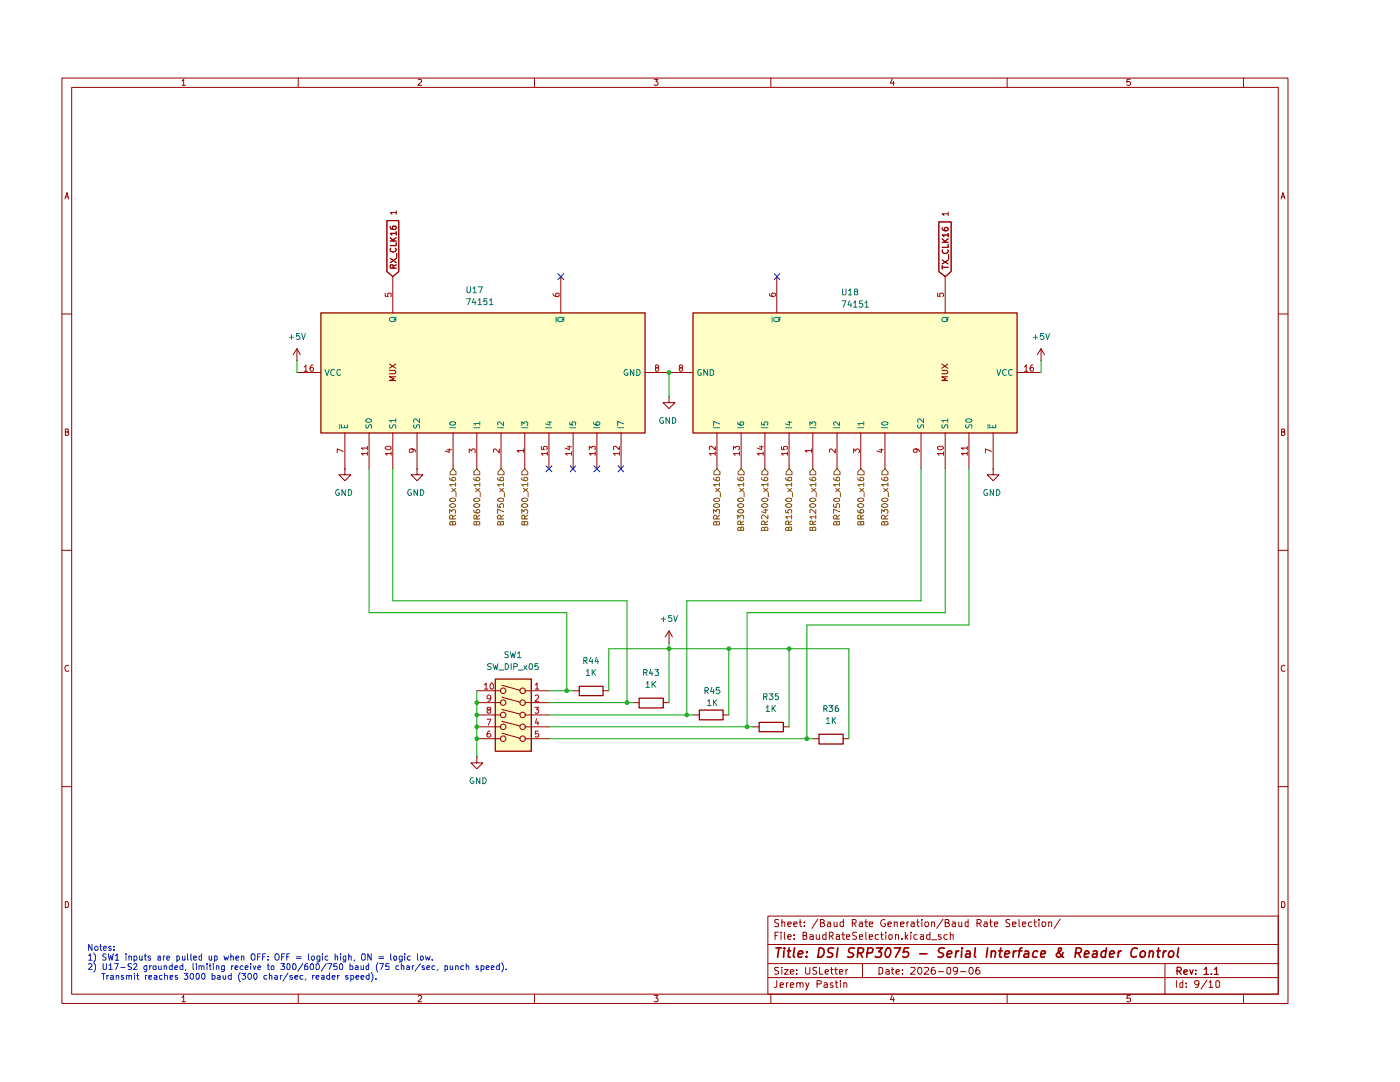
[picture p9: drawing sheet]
(kicad_sch
 (version 20250114)
 (generator "eeschema")
 (generator_version "9.0")
 (paper "USLetter")
 (title_block
  (title "DSI SRP3075 - Serial Interface & Reader Control")
  (date "2026-09-06")
  (rev "1.1")
  (company "Jeremy Pastin"))
 (lib_symbols
  (symbol "74xx_IEEE:74151" (exclude_from_sim no) (in_bom yes) (on_board yes)
   (property "Reference" "U" (at 10.16 35.56 0) (effects (font (size 1.27 1.27))))
   (property "Value" "74151" (at 17.78 -40.64 0) (effects (font (size 1.27 1.27))))
   (property "Footprint" "" (at 0 0 0) (effects (font (size 1.27 1.27)) (hide yes)))
   (property "Datasheet" "" (at 0 0 0) (effects (font (size 1.27 1.27)) (hide yes)))
   (property "Description" "" (at 0 0 0) (effects (font (size 1.27 1.27)) (hide yes)))
   (symbol "74151_0_0"
    (rectangle (start -12.7 33.02) (end 12.7 -35.56) (stroke (width 0.254) (type default)) (fill (type background)))
    (text "MUX" (at 0 17.78 0) (effects (font (size 1.27 1.27))))
    (pin power_in line (at 0 38.1 270) (length 5.08) (name "VCC" (effects (font (size 1.27 1.27)))) (number "16" (effects (font (size 1.27 1.27)))))
    (pin power_in line (at 0 -40.64 90) (length 5.08) (name "GND" (effects (font (size 1.27 1.27)))) (number "8" (effects (font (size 1.27 1.27))))))
   (symbol "74151_1_1"
    (pin input line (at -20.32 27.94 0) (length 7.62) (name "~{E}" (effects (font (size 1.27 1.27)))) (number "7" (effects (font (size 1.27 1.27)))))
    (pin input line (at -20.32 22.86 0) (length 7.62) (name "S0" (effects (font (size 1.27 1.27)))) (number "11" (effects (font (size 1.27 1.27)))))
    (pin input line (at -20.32 17.78 0) (length 7.62) (name "S1" (effects (font (size 1.27 1.27)))) (number "10" (effects (font (size 1.27 1.27)))))
    (pin input line (at -20.32 12.7 0) (length 7.62) (name "S2" (effects (font (size 1.27 1.27)))) (number "9" (effects (font (size 1.27 1.27)))))
    (pin input line (at -20.32 5.08 0) (length 7.62) (name "I0" (effects (font (size 1.27 1.27)))) (number "4" (effects (font (size 1.27 1.27)))))
    (pin input line (at -20.32 0 0) (length 7.62) (name "I1" (effects (font (size 1.27 1.27)))) (number "3" (effects (font (size 1.27 1.27)))))
    (pin input line (at -20.32 -5.08 0) (length 7.62) (name "I2" (effects (font (size 1.27 1.27)))) (number "2" (effects (font (size 1.27 1.27)))))
    (pin input line (at -20.32 -10.16 0) (length 7.62) (name "I3" (effects (font (size 1.27 1.27)))) (number "1" (effects (font (size 1.27 1.27)))))
    (pin input line (at -20.32 -15.24 0) (length 7.62) (name "I4" (effects (font (size 1.27 1.27)))) (number "15" (effects (font (size 1.27 1.27)))))
    (pin input line (at -20.32 -20.32 0) (length 7.62) (name "I5" (effects (font (size 1.27 1.27)))) (number "14" (effects (font (size 1.27 1.27)))))
    (pin input line (at -20.32 -25.4 0) (length 7.62) (name "I6" (effects (font (size 1.27 1.27)))) (number "13" (effects (font (size 1.27 1.27)))))
    (pin input line (at -20.32 -30.48 0) (length 7.62) (name "I7" (effects (font (size 1.27 1.27)))) (number "12" (effects (font (size 1.27 1.27)))))
    (pin output line (at 20.32 17.78 180) (length 7.62) (name "Q" (effects (font (size 1.27 1.27)))) (number "5" (effects (font (size 1.27 1.27)))))
    (pin output line (at 20.32 -17.78 180) (length 7.62) (name "~{Q}" (effects (font (size 1.27 1.27)))) (number "6" (effects (font (size 1.27 1.27))))))
   (embedded_fonts no))
  (symbol "Device:R"
   (pin_numbers (hide yes))
   (pin_names
    (offset 0)) (exclude_from_sim no) (in_bom yes) (on_board yes)
   (property "Reference" "R" (at 2.032 0 90) (effects (font (size 1.27 1.27))))
   (property "Value" "R" (at 0 0 90) (effects (font (size 1.27 1.27))))
   (property "Footprint" "" (at -1.778 0 90) (effects (font (size 1.27 1.27)) (hide yes)))
   (property "Datasheet" "~" (at 0 0 0) (effects (font (size 1.27 1.27)) (hide yes)))
   (property "Description" "Resistor" (at 0 0 0) (effects (font (size 1.27 1.27)) (hide yes)))
   (symbol "R_0_1"
    (rectangle (start -1.016 -2.54) (end 1.016 2.54) (stroke (width 0.254) (type default)) (fill (type none))))
   (symbol "R_1_1"
    (pin passive line (at 0 3.81 270) (length 1.27) (name "~" (effects (font (size 1.27 1.27)))) (number "1" (effects (font (size 1.27 1.27)))))
    (pin passive line (at 0 -3.81 90) (length 1.27) (name "~" (effects (font (size 1.27 1.27)))) (number "2" (effects (font (size 1.27 1.27))))))
   (embedded_fonts no))
  (symbol "Switch:SW_DIP_x05"
   (pin_names
    (offset 0) (hide yes)) (exclude_from_sim no) (in_bom yes) (on_board yes)
   (property "Reference" "SW" (at 0 8.89 0) (effects (font (size 1.27 1.27))))
   (property "Value" "SW_DIP_x05" (at 0 -8.89 0) (effects (font (size 1.27 1.27))))
   (property "Footprint" "" (at 0 0 0) (effects (font (size 1.27 1.27)) (hide yes)))
   (property "Datasheet" "~" (at 0 0 0) (effects (font (size 1.27 1.27)) (hide yes)))
   (property "Description" "5x DIP Switch, Single Pole Single Throw (SPST) switch, small symbol" (at 0 0 0) (effects (font (size 1.27 1.27)) (hide yes)))
   (symbol "SW_DIP_x05_0_0"
    (circle (center -2.032 5.08) (radius 0.508) (stroke (width 0) (type default)) (fill (type none)))
    (circle (center -2.032 2.54) (radius 0.508) (stroke (width 0) (type default)) (fill (type none)))
    (circle (center -2.032 0) (radius 0.508) (stroke (width 0) (type default)) (fill (type none)))
    (circle (center -2.032 -2.54) (radius 0.508) (stroke (width 0) (type default)) (fill (type none)))
    (circle (center -2.032 -5.08) (radius 0.508) (stroke (width 0) (type default)) (fill (type none)))
    (polyline (pts (xy -1.524 5.207) (xy 2.3622 6.2484)) (stroke (width 0) (type default)) (fill (type none)))
    (polyline (pts (xy -1.524 2.667) (xy 2.3622 3.7084)) (stroke (width 0) (type default)) (fill (type none)))
    (polyline (pts (xy -1.524 0.127) (xy 2.3622 1.1684)) (stroke (width 0) (type default)) (fill (type none)))
    (polyline (pts (xy -1.524 -2.3876) (xy 2.3622 -1.3462)) (stroke (width 0) (type default)) (fill (type none)))
    (polyline (pts (xy -1.524 -4.9276) (xy 2.3622 -3.8862)) (stroke (width 0) (type default)) (fill (type none)))
    (circle (center 2.032 5.08) (radius 0.508) (stroke (width 0) (type default)) (fill (type none)))
    (circle (center 2.032 2.54) (radius 0.508) (stroke (width 0) (type default)) (fill (type none)))
    (circle (center 2.032 0) (radius 0.508) (stroke (width 0) (type default)) (fill (type none)))
    (circle (center 2.032 -2.54) (radius 0.508) (stroke (width 0) (type default)) (fill (type none)))
    (circle (center 2.032 -5.08) (radius 0.508) (stroke (width 0) (type default)) (fill (type none))))
   (symbol "SW_DIP_x05_0_1"
    (rectangle (start -3.81 7.62) (end 3.81 -7.62) (stroke (width 0.254) (type default)) (fill (type background))))
   (symbol "SW_DIP_x05_1_1"
    (pin passive line (at -7.62 5.08 0) (length 5.08) (name "~" (effects (font (size 1.27 1.27)))) (number "1" (effects (font (size 1.27 1.27)))))
    (pin passive line (at -7.62 2.54 0) (length 5.08) (name "~" (effects (font (size 1.27 1.27)))) (number "2" (effects (font (size 1.27 1.27)))))
    (pin passive line (at -7.62 0 0) (length 5.08) (name "~" (effects (font (size 1.27 1.27)))) (number "3" (effects (font (size 1.27 1.27)))))
    (pin passive line (at -7.62 -2.54 0) (length 5.08) (name "~" (effects (font (size 1.27 1.27)))) (number "4" (effects (font (size 1.27 1.27)))))
    (pin passive line (at -7.62 -5.08 0) (length 5.08) (name "~" (effects (font (size 1.27 1.27)))) (number "5" (effects (font (size 1.27 1.27)))))
    (pin passive line (at 7.62 5.08 180) (length 5.08) (name "~" (effects (font (size 1.27 1.27)))) (number "10" (effects (font (size 1.27 1.27)))))
    (pin passive line (at 7.62 2.54 180) (length 5.08) (name "~" (effects (font (size 1.27 1.27)))) (number "9" (effects (font (size 1.27 1.27)))))
    (pin passive line (at 7.62 0 180) (length 5.08) (name "~" (effects (font (size 1.27 1.27)))) (number "8" (effects (font (size 1.27 1.27)))))
    (pin passive line (at 7.62 -2.54 180) (length 5.08) (name "~" (effects (font (size 1.27 1.27)))) (number "7" (effects (font (size 1.27 1.27)))))
    (pin passive line (at 7.62 -5.08 180) (length 5.08) (name "~" (effects (font (size 1.27 1.27)))) (number "6" (effects (font (size 1.27 1.27))))))
   (embedded_fonts no))
  (symbol "power:+5V"
   (power)
   (pin_numbers (hide yes))
   (pin_names
    (offset 0) (hide yes)) (exclude_from_sim no) (in_bom yes) (on_board yes)
   (property "Reference" "#PWR" (at 0 -3.81 0) (effects (font (size 1.27 1.27)) (hide yes)))
   (property "Value" "+5V" (at 0 3.556 0) (effects (font (size 1.27 1.27))))
   (property "Footprint" "" (at 0 0 0) (effects (font (size 1.27 1.27)) (hide yes)))
   (property "Datasheet" "" (at 0 0 0) (effects (font (size 1.27 1.27)) (hide yes)))
   (property "Description" "Power symbol creates a global label with name \"+5V\"" (at 0 0 0) (effects (font (size 1.27 1.27)) (hide yes)))
   (symbol "+5V_0_1"
    (polyline (pts (xy -0.762 1.27) (xy 0 2.54)) (stroke (width 0) (type default)) (fill (type none)))
    (polyline (pts (xy 0 2.54) (xy 0.762 1.27)) (stroke (width 0) (type default)) (fill (type none)))
    (polyline (pts (xy 0 0) (xy 0 2.54)) (stroke (width 0) (type default)) (fill (type none))))
   (symbol "+5V_1_1"
    (pin power_in line (at 0 0 90) (length 0) (name "~" (effects (font (size 1.27 1.27)))) (number "1" (effects (font (size 1.27 1.27))))))
   (embedded_fonts no))
  (symbol "power:GND"
   (power)
   (pin_numbers (hide yes))
   (pin_names
    (offset 0) (hide yes)) (exclude_from_sim no) (in_bom yes) (on_board yes)
   (property "Reference" "#PWR" (at 0 -6.35 0) (effects (font (size 1.27 1.27)) (hide yes)))
   (property "Value" "GND" (at 0 -3.81 0) (effects (font (size 1.27 1.27))))
   (property "Footprint" "" (at 0 0 0) (effects (font (size 1.27 1.27)) (hide yes)))
   (property "Datasheet" "" (at 0 0 0) (effects (font (size 1.27 1.27)) (hide yes)))
   (property "Description" "Power symbol creates a global label with name \"GND\" , ground" (at 0 0 0) (effects (font (size 1.27 1.27)) (hide yes)))
   (symbol "GND_0_1"
    (polyline (pts (xy 0 0) (xy 0 -1.27) (xy 1.27 -1.27) (xy 0 -2.54) (xy -1.27 -1.27) (xy 0 -1.27)) (stroke (width 0) (type default)) (fill (type none))))
   (symbol "GND_1_1"
    (pin power_in line (at 0 0 270) (length 0) (name "~" (effects (font (size 1.27 1.27)))) (number "1" (effects (font (size 1.27 1.27))))))
   (embedded_fonts no)))
 (text "Notes:\n1) SW1 inputs are pulled up when OFF: OFF = logic high, ON = logic low.\n2) U17-S2 grounded, limiting receive to 300/600/750 baud (75 char/sec, punch speed). \n   Transmit reaches 3000 baud (300 char/sec, reader speed)."
  (exclude_from_sim no)
  (at 15.24 197.358 0)
  (effects (font (size 1.27 1.27)) (justify left)))
 (junction
  (at 97.79 149.86)
  (diameter 0)
  (color 0 0 0 0))
 (junction
  (at 142.24 144.78)
  (diameter 0)
  (color 0 0 0 0))
 (junction
  (at 154.94 147.32)
  (diameter 0)
  (color 0 0 0 0))
 (junction
  (at 116.84 139.7)
  (diameter 0)
  (color 0 0 0 0))
 (junction
  (at 97.79 144.78)
  (diameter 0)
  (color 0 0 0 0))
 (junction
  (at 167.64 149.86)
  (diameter 0)
  (color 0 0 0 0))
 (junction
  (at 151.13 130.81)
  (diameter 0)
  (color 0 0 0 0))
 (junction
  (at 138.43 130.81)
  (diameter 0)
  (color 0 0 0 0))
 (junction
  (at 129.54 142.24)
  (diameter 0)
  (color 0 0 0 0))
 (junction
  (at 97.79 147.32)
  (diameter 0)
  (color 0 0 0 0))
 (junction
  (at 138.43 72.39)
  (diameter 0)
  (color 0 0 0 0))
 (junction
  (at 97.79 142.24)
  (diameter 0)
  (color 0 0 0 0))
 (junction
  (at 163.83 130.81)
  (diameter 0)
  (color 0 0 0 0))
 (no_connect
  (at 113.03 92.71))
 (no_connect
  (at 161.29 52.07))
 (no_connect
  (at 128.27 92.71))
 (no_connect
  (at 123.19 92.71))
 (no_connect
  (at 115.57 52.07))
 (no_connect
  (at 118.11 92.71))
 (wire
  (pts (xy 138.43 129.54) (xy 138.43 130.81))
  (stroke (width 0) (type default)))
 (wire
  (pts (xy 163.83 130.81) (xy 176.53 130.81))
  (stroke (width 0) (type default)))
 (wire
  (pts (xy 201.93 92.71) (xy 201.93 125.73))
  (stroke (width 0) (type default)))
 (wire
  (pts (xy 97.79 139.7) (xy 97.79 142.24))
  (stroke (width 0) (type default)))
 (wire
  (pts (xy 97.79 149.86) (xy 97.79 153.67))
  (stroke (width 0) (type default)))
 (wire
  (pts (xy 201.93 125.73) (xy 167.64 125.73))
  (stroke (width 0) (type default)))
 (wire
  (pts (xy 191.77 92.71) (xy 191.77 120.65))
  (stroke (width 0) (type default)))
 (wire
  (pts (xy 129.54 120.65) (xy 129.54 142.24))
  (stroke (width 0) (type default)))
 (wire
  (pts (xy 154.94 123.19) (xy 154.94 147.32))
  (stroke (width 0) (type default)))
 (wire
  (pts (xy 138.43 77.47) (xy 138.43 72.39))
  (stroke (width 0) (type default)))
 (wire
  (pts (xy 97.79 142.24) (xy 97.79 144.78))
  (stroke (width 0) (type default)))
 (wire
  (pts (xy 130.81 142.24) (xy 129.54 142.24))
  (stroke (width 0) (type default)))
 (wire
  (pts (xy 143.51 144.78) (xy 142.24 144.78))
  (stroke (width 0) (type default)))
 (wire
  (pts (xy 217.17 69.85) (xy 217.17 72.39))
  (stroke (width 0) (type default)))
 (wire
  (pts (xy 97.79 147.32) (xy 97.79 149.86))
  (stroke (width 0) (type default)))
 (wire
  (pts (xy 142.24 120.65) (xy 142.24 144.78))
  (stroke (width 0) (type default)))
 (wire
  (pts (xy 74.93 123.19) (xy 116.84 123.19))
  (stroke (width 0) (type default)))
 (wire
  (pts (xy 167.64 125.73) (xy 167.64 149.86))
  (stroke (width 0) (type default)))
 (wire
  (pts (xy 80.01 92.71) (xy 80.01 120.65))
  (stroke (width 0) (type default)))
 (wire
  (pts (xy 191.77 120.65) (xy 142.24 120.65))
  (stroke (width 0) (type default)))
 (wire
  (pts (xy 163.83 147.32) (xy 163.83 130.81))
  (stroke (width 0) (type default)))
 (wire
  (pts (xy 142.24 144.78) (xy 113.03 144.78))
  (stroke (width 0) (type default)))
 (wire
  (pts (xy 125.73 130.81) (xy 138.43 130.81))
  (stroke (width 0) (type default)))
 (wire
  (pts (xy 59.69 69.85) (xy 59.69 72.39))
  (stroke (width 0) (type default)))
 (wire
  (pts (xy 80.01 120.65) (xy 129.54 120.65))
  (stroke (width 0) (type default)))
 (wire
  (pts (xy 154.94 147.32) (xy 113.03 147.32))
  (stroke (width 0) (type default)))
 (wire
  (pts (xy 196.85 92.71) (xy 196.85 123.19))
  (stroke (width 0) (type default)))
 (wire
  (pts (xy 74.93 92.71) (xy 74.93 123.19))
  (stroke (width 0) (type default)))
 (wire
  (pts (xy 129.54 142.24) (xy 113.03 142.24))
  (stroke (width 0) (type default)))
 (wire
  (pts (xy 138.43 142.24) (xy 138.43 130.81))
  (stroke (width 0) (type default)))
 (wire
  (pts (xy 151.13 144.78) (xy 151.13 130.81))
  (stroke (width 0) (type default)))
 (wire
  (pts (xy 196.85 123.19) (xy 154.94 123.19))
  (stroke (width 0) (type default)))
 (wire
  (pts (xy 116.84 123.19) (xy 116.84 139.7))
  (stroke (width 0) (type default)))
 (wire
  (pts (xy 138.43 130.81) (xy 151.13 130.81))
  (stroke (width 0) (type default)))
 (wire
  (pts (xy 116.84 139.7) (xy 118.11 139.7))
  (stroke (width 0) (type default)))
 (wire
  (pts (xy 125.73 139.7) (xy 125.73 130.81))
  (stroke (width 0) (type default)))
 (wire
  (pts (xy 168.91 149.86) (xy 167.64 149.86))
  (stroke (width 0) (type default)))
 (wire
  (pts (xy 116.84 139.7) (xy 113.03 139.7))
  (stroke (width 0) (type default)))
 (wire
  (pts (xy 167.64 149.86) (xy 113.03 149.86))
  (stroke (width 0) (type default)))
 (wire
  (pts (xy 97.79 144.78) (xy 97.79 147.32))
  (stroke (width 0) (type default)))
 (wire
  (pts (xy 156.21 147.32) (xy 154.94 147.32))
  (stroke (width 0) (type default)))
 (wire
  (pts (xy 176.53 130.81) (xy 176.53 149.86))
  (stroke (width 0) (type default)))
 (wire
  (pts (xy 151.13 130.81) (xy 163.83 130.81))
  (stroke (width 0) (type default)))
 (global_label "RX_CLK16"
  (shape input)
  (at 80.01 52.07 90)
  (effects (font (size 1.27 1.27)) (justify left))
  (property "Intersheetrefs" "${INTERSHEET_REFS}" (at 80.01 40.64 90) (effects (font (size 1.27 1.27)) (justify left))))
 (global_label "TX_CLK16"
  (shape input)
  (at 196.85 52.07 90)
  (effects (font (size 1.27 1.27)) (justify left))
  (property "Intersheetrefs" "${INTERSHEET_REFS}" (at 196.85 40.894 90) (effects (font (size 1.27 1.27)) (justify left))))
 (hierarchical_label "BR2400_x16"
  (shape input)
  (at 158.75 92.71 270)
  (effects (font (size 1.27 1.27)) (justify right)))
 (hierarchical_label "BR300_x16"
  (shape input)
  (at 107.95 92.71 270)
  (effects (font (size 1.27 1.27)) (justify right)))
 (hierarchical_label "BR1200_x16"
  (shape input)
  (at 168.91 92.71 270)
  (effects (font (size 1.27 1.27)) (justify right)))
 (hierarchical_label "BR300_x16"
  (shape input)
  (at 148.59 92.71 270)
  (effects (font (size 1.27 1.27)) (justify right)))
 (hierarchical_label "BR1500_x16"
  (shape input)
  (at 163.83 92.71 270)
  (effects (font (size 1.27 1.27)) (justify right)))
 (hierarchical_label "BR750_x16"
  (shape input)
  (at 102.87 92.71 270)
  (effects (font (size 1.27 1.27)) (justify right)))
 (hierarchical_label "BR300_x16"
  (shape input)
  (at 184.15 92.71 270)
  (effects (font (size 1.27 1.27)) (justify right)))
 (hierarchical_label "BR300_x16"
  (shape input)
  (at 92.71 92.71 270)
  (effects (font (size 1.27 1.27)) (justify right)))
 (hierarchical_label "BR750_x16"
  (shape input)
  (at 173.99 92.71 270)
  (effects (font (size 1.27 1.27)) (justify right)))
 (hierarchical_label "BR600_x16"
  (shape input)
  (at 97.79 92.71 270)
  (effects (font (size 1.27 1.27)) (justify right)))
 (hierarchical_label "BR3000_x16"
  (shape input)
  (at 153.67 92.71 270)
  (effects (font (size 1.27 1.27)) (justify right)))
 (hierarchical_label "BR600_x16"
  (shape input)
  (at 179.07 92.71 270)
  (effects (font (size 1.27 1.27)) (justify right)))
 (symbol
  (lib_id "power:GND")
  (at 138.43 77.47 0)
  (unit 1)
  (exclude_from_sim no)
  (in_bom yes)
  (on_board yes)
  (dnp no)
  (property "Reference" "#PWR0141" (at 138.43 83.82 0) (effects (font (size 1.27 1.27)) (hide yes)))
  (property "Value" "GND" (at 138.176 82.55 0) (effects (font (size 1.27 1.27))))
  (property "Footprint" "" (at 138.43 77.47 0) (effects (font (size 1.27 1.27)) (hide yes)))
  (property "Datasheet" "" (at 138.43 77.47 0) (effects (font (size 1.27 1.27)) (hide yes)))
  (property "Description" "Power symbol creates a global label with name \"GND\" , ground" (at 138.43 77.47 0) (effects (font (size 1.27 1.27)) (hide yes)))
  (pin "1"))
 (symbol
  (lib_id "Device:R")
  (at 134.62 142.24 270)
  (mirror x)
  (unit 1)
  (exclude_from_sim no)
  (in_bom yes)
  (on_board yes)
  (dnp no)
  (fields_autoplaced yes)
  (property "Reference" "R43" (at 134.62 135.89 90) (effects (font (size 1.27 1.27))))
  (property "Value" "1K" (at 134.62 138.43 90) (effects (font (size 1.27 1.27))))
  (property "Footprint" "" (at 134.62 144.018 90) (effects (font (size 1.27 1.27)) (hide yes)))
  (property "Datasheet" "~" (at 134.62 142.24 0) (effects (font (size 1.27 1.27)) (hide yes)))
  (property "Description" "Resistor" (at 134.62 142.24 0) (effects (font (size 1.27 1.27)) (hide yes)))
  (pin "1")
  (pin "2"))
 (symbol
  (lib_id "power:+5V")
  (at 59.69 69.85 0)
  (unit 1)
  (exclude_from_sim no)
  (in_bom yes)
  (on_board yes)
  (dnp no)
  (fields_autoplaced yes)
  (property "Reference" "#PWR0144" (at 59.69 73.66 0) (effects (font (size 1.27 1.27)) (hide yes)))
  (property "Value" "+5V" (at 59.69 64.77 0) (effects (font (size 1.27 1.27))))
  (property "Footprint" "" (at 59.69 69.85 0) (effects (font (size 1.27 1.27)) (hide yes)))
  (property "Datasheet" "" (at 59.69 69.85 0) (effects (font (size 1.27 1.27)) (hide yes)))
  (property "Description" "Power symbol creates a global label with name \"+5V\"" (at 59.69 69.85 0) (effects (font (size 1.27 1.27)) (hide yes)))
  (pin "1"))
 (symbol
  (lib_id "Device:R")
  (at 172.72 149.86 270)
  (mirror x)
  (unit 1)
  (exclude_from_sim no)
  (in_bom yes)
  (on_board yes)
  (dnp no)
  (fields_autoplaced yes)
  (property "Reference" "R36" (at 172.72 143.51 90) (effects (font (size 1.27 1.27))))
  (property "Value" "1K" (at 172.72 146.05 90) (effects (font (size 1.27 1.27))))
  (property "Footprint" "" (at 172.72 151.638 90) (effects (font (size 1.27 1.27)) (hide yes)))
  (property "Datasheet" "~" (at 172.72 149.86 0) (effects (font (size 1.27 1.27)) (hide yes)))
  (property "Description" "Resistor" (at 172.72 149.86 0) (effects (font (size 1.27 1.27)) (hide yes)))
  (pin "1")
  (pin "2"))
 (symbol
  (lib_id "74xx_IEEE:74151")
  (at 97.79 72.39 90)
  (unit 1)
  (exclude_from_sim no)
  (in_bom yes)
  (on_board yes)
  (dnp no)
  (property "Reference" "U17" (at 95.25 54.864 90) (effects (font (size 1.27 1.27)) (justify right)))
  (property "Value" "74151" (at 95.25 57.404 90) (effects (font (size 1.27 1.27)) (justify right)))
  (property "Footprint" "" (at 97.79 72.39 0) (effects (font (size 1.27 1.27)) (hide yes)))
  (property "Datasheet" "~" (at 97.79 72.39 0) (effects (font (size 1.27 1.27)) (hide yes)))
  (property "Description" "" (at 97.79 72.39 0) (effects (font (size 1.27 1.27)) (hide yes)))
  (pin "13")
  (pin "12")
  (pin "11")
  (pin "7")
  (pin "8")
  (pin "14")
  (pin "15")
  (pin "9")
  (pin "16")
  (pin "2")
  (pin "1")
  (pin "3")
  (pin "4")
  (pin "5")
  (pin "10")
  (pin "6"))
 (symbol
  (lib_id "Device:R")
  (at 147.32 144.78 270)
  (mirror x)
  (unit 1)
  (exclude_from_sim no)
  (in_bom yes)
  (on_board yes)
  (dnp no)
  (property "Reference" "R45" (at 147.574 139.7 90) (effects (font (size 1.27 1.27))))
  (property "Value" "1K" (at 147.574 142.24 90) (effects (font (size 1.27 1.27))))
  (property "Footprint" "" (at 147.32 146.558 90) (effects (font (size 1.27 1.27)) (hide yes)))
  (property "Datasheet" "~" (at 147.32 144.78 0) (effects (font (size 1.27 1.27)) (hide yes)))
  (property "Description" "Resistor" (at 147.32 144.78 0) (effects (font (size 1.27 1.27)) (hide yes)))
  (pin "1")
  (pin "2"))
 (symbol
  (lib_id "Device:R")
  (at 121.92 139.7 270)
  (mirror x)
  (unit 1)
  (exclude_from_sim no)
  (in_bom yes)
  (on_board yes)
  (dnp no)
  (fields_autoplaced yes)
  (property "Reference" "R44" (at 121.92 133.35 90) (effects (font (size 1.27 1.27))))
  (property "Value" "1K" (at 121.92 135.89 90) (effects (font (size 1.27 1.27))))
  (property "Footprint" "" (at 121.92 141.478 90) (effects (font (size 1.27 1.27)) (hide yes)))
  (property "Datasheet" "~" (at 121.92 139.7 0) (effects (font (size 1.27 1.27)) (hide yes)))
  (property "Description" "Resistor" (at 121.92 139.7 0) (effects (font (size 1.27 1.27)) (hide yes)))
  (pin "1")
  (pin "2"))
 (symbol
  (lib_id "power:+5V")
  (at 217.17 69.85 0)
  (unit 1)
  (exclude_from_sim no)
  (in_bom yes)
  (on_board yes)
  (dnp no)
  (fields_autoplaced yes)
  (property "Reference" "#PWR0137" (at 217.17 73.66 0) (effects (font (size 1.27 1.27)) (hide yes)))
  (property "Value" "+5V" (at 217.17 64.77 0) (effects (font (size 1.27 1.27))))
  (property "Footprint" "" (at 217.17 69.85 0) (effects (font (size 1.27 1.27)) (hide yes)))
  (property "Datasheet" "" (at 217.17 69.85 0) (effects (font (size 1.27 1.27)) (hide yes)))
  (property "Description" "Power symbol creates a global label with name \"+5V\"" (at 217.17 69.85 0) (effects (font (size 1.27 1.27)) (hide yes)))
  (pin "1"))
 (symbol
  (lib_id "74xx_IEEE:74151")
  (at 179.07 72.39 270)
  (mirror x)
  (unit 1)
  (exclude_from_sim no)
  (in_bom yes)
  (on_board yes)
  (dnp no)
  (property "Reference" "U18" (at 174.752 55.372 90) (effects (font (size 1.27 1.27)) (justify left)))
  (property "Value" "74151" (at 174.752 57.912 90) (effects (font (size 1.27 1.27)) (justify left)))
  (property "Footprint" "" (at 179.07 72.39 0) (effects (font (size 1.27 1.27)) (hide yes)))
  (property "Datasheet" "~" (at 179.07 72.39 0) (effects (font (size 1.27 1.27)) (hide yes)))
  (property "Description" "" (at 179.07 72.39 0) (effects (font (size 1.27 1.27)) (hide yes)))
  (pin "16")
  (pin "7")
  (pin "11")
  (pin "8")
  (pin "10")
  (pin "9")
  (pin "4")
  (pin "3")
  (pin "2")
  (pin "1")
  (pin "15")
  (pin "6")
  (pin "14")
  (pin "13")
  (pin "12")
  (pin "5"))
 (symbol
  (lib_id "power:+5V")
  (at 138.43 129.54 0)
  (mirror y)
  (unit 1)
  (exclude_from_sim no)
  (in_bom yes)
  (on_board yes)
  (dnp no)
  (fields_autoplaced yes)
  (property "Reference" "#PWR0142" (at 138.43 133.35 0) (effects (font (size 1.27 1.27)) (hide yes)))
  (property "Value" "+5V" (at 138.43 124.46 0) (effects (font (size 1.27 1.27))))
  (property "Footprint" "" (at 138.43 129.54 0) (effects (font (size 1.27 1.27)) (hide yes)))
  (property "Datasheet" "" (at 138.43 129.54 0) (effects (font (size 1.27 1.27)) (hide yes)))
  (property "Description" "Power symbol creates a global label with name \"+5V\"" (at 138.43 129.54 0) (effects (font (size 1.27 1.27)) (hide yes)))
  (pin "1"))
 (symbol
  (lib_id "Switch:SW_DIP_x05")
  (at 105.41 144.78 0)
  (mirror y)
  (unit 1)
  (exclude_from_sim no)
  (in_bom yes)
  (on_board yes)
  (dnp no)
  (fields_autoplaced yes)
  (property "Reference" "SW1" (at 105.41 132.08 0) (effects (font (size 1.27 1.27))))
  (property "Value" "SW_DIP_x05" (at 105.41 134.62 0) (effects (font (size 1.27 1.27))))
  (property "Footprint" "" (at 105.41 144.78 0) (effects (font (size 1.27 1.27)) (hide yes)))
  (property "Datasheet" "~" (at 105.41 144.78 0) (effects (font (size 1.27 1.27)) (hide yes)))
  (property "Description" "5x DIP Switch, Single Pole Single Throw (SPST) switch, small symbol" (at 105.41 144.78 0) (effects (font (size 1.27 1.27)) (hide yes)))
  (pin "1")
  (pin "2")
  (pin "3")
  (pin "4")
  (pin "5")
  (pin "10")
  (pin "9")
  (pin "8")
  (pin "7")
  (pin "6"))
 (symbol
  (lib_id "power:GND")
  (at 69.85 92.71 0)
  (unit 1)
  (exclude_from_sim no)
  (in_bom yes)
  (on_board yes)
  (dnp no)
  (property "Reference" "#PWR0145" (at 69.85 99.06 0) (effects (font (size 1.27 1.27)) (hide yes)))
  (property "Value" "GND" (at 69.596 97.79 0) (effects (font (size 1.27 1.27))))
  (property "Footprint" "" (at 69.85 92.71 0) (effects (font (size 1.27 1.27)) (hide yes)))
  (property "Datasheet" "" (at 69.85 92.71 0) (effects (font (size 1.27 1.27)) (hide yes)))
  (property "Description" "Power symbol creates a global label with name \"GND\" , ground" (at 69.85 92.71 0) (effects (font (size 1.27 1.27)) (hide yes)))
  (pin "1"))
 (symbol
  (lib_id "power:GND")
  (at 207.01 92.71 0)
  (unit 1)
  (exclude_from_sim no)
  (in_bom yes)
  (on_board yes)
  (dnp no)
  (property "Reference" "#PWR0136" (at 207.01 99.06 0) (effects (font (size 1.27 1.27)) (hide yes)))
  (property "Value" "GND" (at 206.756 97.79 0) (effects (font (size 1.27 1.27))))
  (property "Footprint" "" (at 207.01 92.71 0) (effects (font (size 1.27 1.27)) (hide yes)))
  (property "Datasheet" "" (at 207.01 92.71 0) (effects (font (size 1.27 1.27)) (hide yes)))
  (property "Description" "Power symbol creates a global label with name \"GND\" , ground" (at 207.01 92.71 0) (effects (font (size 1.27 1.27)) (hide yes)))
  (pin "1"))
 (symbol
  (lib_id "power:GND")
  (at 97.79 153.67 0)
  (mirror y)
  (unit 1)
  (exclude_from_sim no)
  (in_bom yes)
  (on_board yes)
  (dnp no)
  (property "Reference" "#PWR0143" (at 97.79 160.02 0) (effects (font (size 1.27 1.27)) (hide yes)))
  (property "Value" "GND" (at 98.044 158.75 0) (effects (font (size 1.27 1.27))))
  (property "Footprint" "" (at 97.79 153.67 0) (effects (font (size 1.27 1.27)) (hide yes)))
  (property "Datasheet" "" (at 97.79 153.67 0) (effects (font (size 1.27 1.27)) (hide yes)))
  (property "Description" "Power symbol creates a global label with name \"GND\" , ground" (at 97.79 153.67 0) (effects (font (size 1.27 1.27)) (hide yes)))
  (pin "1"))
 (symbol
  (lib_id "Device:R")
  (at 160.02 147.32 270)
  (mirror x)
  (unit 1)
  (exclude_from_sim no)
  (in_bom yes)
  (on_board yes)
  (dnp no)
  (fields_autoplaced yes)
  (property "Reference" "R35" (at 160.02 140.97 90) (effects (font (size 1.27 1.27))))
  (property "Value" "1K" (at 160.02 143.51 90) (effects (font (size 1.27 1.27))))
  (property "Footprint" "" (at 160.02 149.098 90) (effects (font (size 1.27 1.27)) (hide yes)))
  (property "Datasheet" "~" (at 160.02 147.32 0) (effects (font (size 1.27 1.27)) (hide yes)))
  (property "Description" "Resistor" (at 160.02 147.32 0) (effects (font (size 1.27 1.27)) (hide yes)))
  (pin "1")
  (pin "2"))
 (symbol
  (lib_id "power:GND")
  (at 85.09 92.71 0)
  (unit 1)
  (exclude_from_sim no)
  (in_bom yes)
  (on_board yes)
  (dnp no)
  (property "Reference" "#PWR0147" (at 85.09 99.06 0) (effects (font (size 1.27 1.27)) (hide yes)))
  (property "Value" "GND" (at 84.836 97.79 0) (effects (font (size 1.27 1.27))))
  (property "Footprint" "" (at 85.09 92.71 0) (effects (font (size 1.27 1.27)) (hide yes)))
  (property "Datasheet" "" (at 85.09 92.71 0) (effects (font (size 1.27 1.27)) (hide yes)))
  (property "Description" "Power symbol creates a global label with name \"GND\" , ground" (at 85.09 92.71 0) (effects (font (size 1.27 1.27)) (hide yes)))
  (pin "1")))
